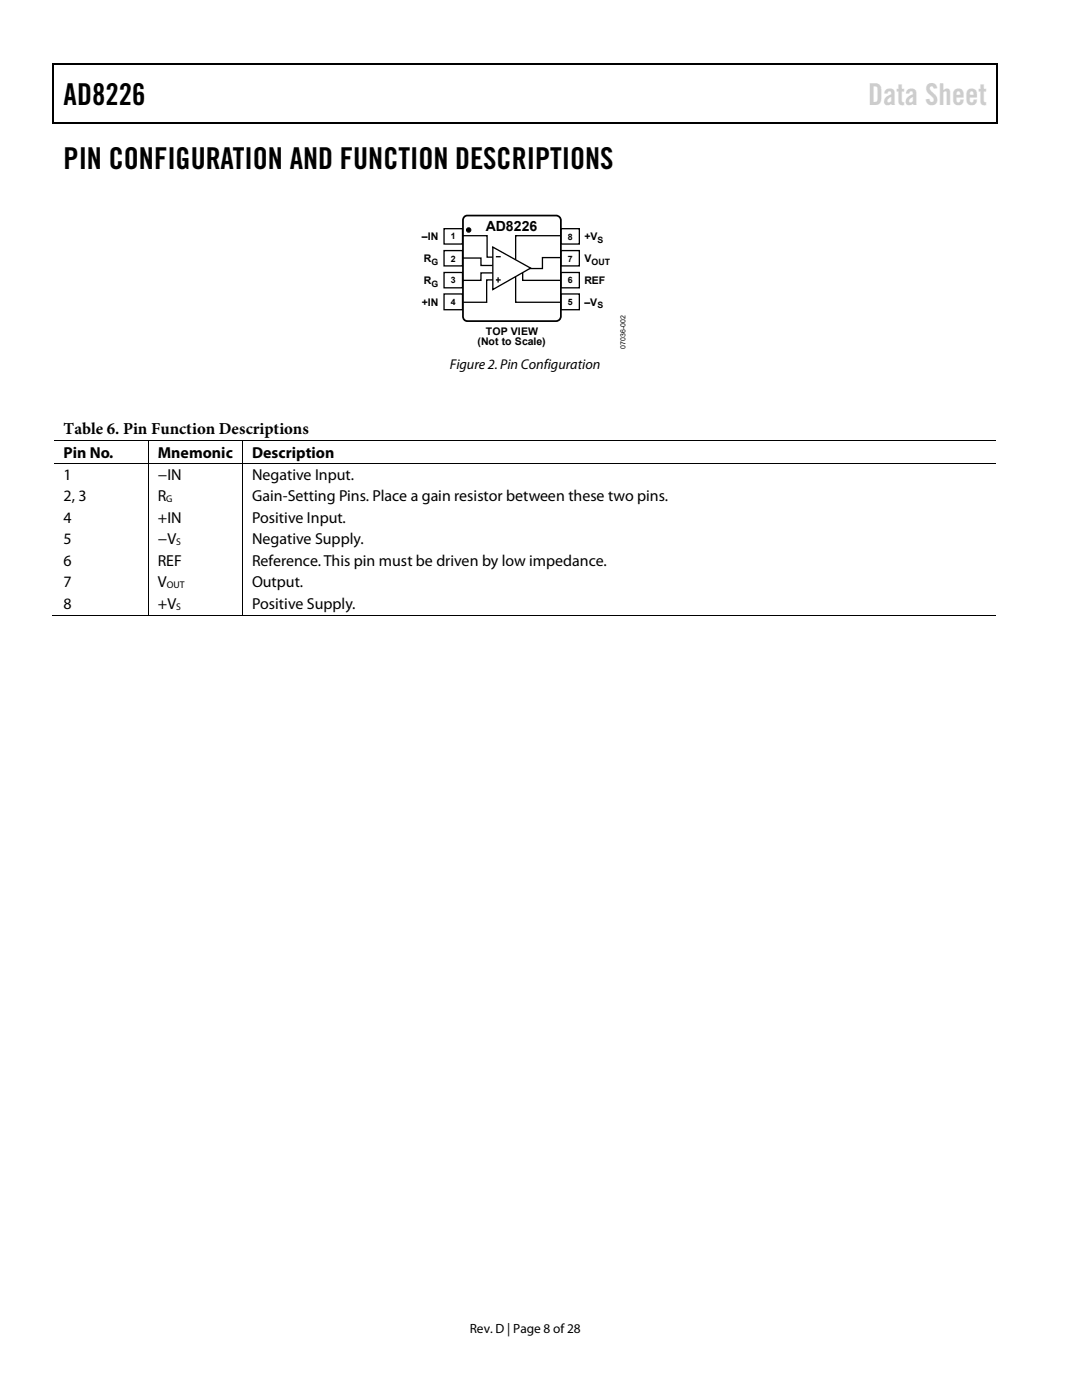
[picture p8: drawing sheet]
<svg xmlns="http://www.w3.org/2000/svg" width="216mm" height="279mm" viewBox="0 0 216 279" stroke-linecap="round" stroke-linejoin="round" font-family="sans-serif">
<path d="M10.5 12.7h.3v1h-.3zM10.5 12.7h.3v.3h-.3zM133.3 12.7h.3v.3h-.3zM198.8 12.7h.2v1h-.2zM198.8 12.7h.2v.3h-.2zM10.5 24.4h.3v.2h-.3zM133.1 24.4h.2v.2h-.2zM198.8 24.4h.2v.2h-.2z" fill="#000"/>
<path d="M10.7 13.7v10.7M10.8 12.8h122.5M133.6 12.8h65.2M198.9 13.7v10.7M10.8 24.5h188" fill="none" stroke="#000" stroke-width=".25"/>
<path d="M92.3 51.5h3.7v1.5h2.3M92.4 47h4.8v4.3h2.4M98.3 54.5h-2.3v1.5h-3.6M99.7 55.9h-2.6v4.4h-4.6M112 51.4h-3.8v2.2h-4.4" fill="none" stroke="#000" stroke-width=".26"/>
<path d="M98.3 49.3l7.6 4.2-7.6 4.3z" fill="#fff"/>
<path d="M98.3 49.3l7.6 4.2-7.6 4.3zM98.9 51.2h1M98.9 55.9h1M99.4 55.3v1.1M102.9 55.3v5h9M104.3 54.5v1.5h7.6M111.9 47h-9v4.8" fill="none" stroke="#000" stroke-width=".26"/>
<path d="M88.6 45.6h3.7v3.1h-3.7z" fill="#fff"/>
<path d="M88.6 45.6h3.7v3.1h-3.7z" fill="none" stroke="#000" stroke-width=".26"/>
<path d="M88.6 50h3.7v3.1h-3.7z" fill="#fff"/>
<path d="M88.6 50h3.7v3.1h-3.7z" fill="none" stroke="#000" stroke-width=".26"/>
<path d="M88.6 54.4h3.7v3h-3.7z" fill="#fff"/>
<path d="M88.6 54.4h3.7v3h-3.7z" fill="none" stroke="#000" stroke-width=".26"/>
<path d="M88.6 58.7h3.7v3.1h-3.7z" fill="#fff"/>
<path d="M88.6 58.7h3.7v3.1h-3.7z" fill="none" stroke="#000" stroke-width=".26"/>
<path d="M111.9 45.6h3.7v3.1h-3.7z" fill="#fff"/>
<path d="M111.9 45.6h3.7v3.1h-3.7z" fill="none" stroke="#000" stroke-width=".26"/>
<path d="M111.9 50h3.7v3.1h-3.7z" fill="#fff"/>
<path d="M111.9 50h3.7v3.1h-3.7z" fill="none" stroke="#000" stroke-width=".26"/>
<path d="M111.9 54.4h3.7v3h-3.7z" fill="#fff"/>
<path d="M111.9 54.4h3.7v3h-3.7z" fill="none" stroke="#000" stroke-width=".26"/>
<path d="M111.9 58.7h3.7v3.1h-3.7z" fill="#fff"/>
<path d="M111.9 58.7h3.7v3.1h-3.7z" fill="none" stroke="#000" stroke-width=".26"/>
<path d="M92.6 43.3l.7-.3h17.7a.97 .97 0 0 1 .9 1v19.1a.97 .97 0 0 1-.9 1h-17.7a.9 .9 0 0 1-.9-1v-19.1z" fill="none" stroke="#000" stroke-width=".35"/>
<g fill="#000">
<path d="M29.5 87.9h.2v.2h-.2zM29.5 92.5h.2v.1h-.2zM48.3 87.9h.2v.2h-.2zM48.3 92.5h.2v.1h-.2zM29.5 122.7h.2v.2h-.2zM48.3 122.7h.2v.2h-.2z"/>
<circle cx="93.5" cy="45.9" r=".44"/>
</g>
<g fill="none" stroke="#000" stroke-width=".2">
<path d="M10.8 88h18.7M10.8 92.5h18.7M29.6 88.1v4.4M29.6 92.6v30.1M29.7 88h18.6M29.7 92.5h18.6M48.4 88.1v4.4M48.4 92.6v30.1M48.5 88h150.3M48.5 92.5h150.3M10.5 122.8h19M29.7 122.8h18.6"/>
<path d="M48.5 122.8h150.3"/>
<circle cx="93.5" cy="45.9" r=".44"/>
</g>
<path d="M105.5 42.1h5.3" fill="none" stroke="#fff" stroke-width=".35"/>
<g font-size="6">
<text x="12.7" y="21">AD8226</text>
<text x="12.7" y="33.7">PIN CONFIGURATION AND FUNCTION DESCRIPTIONS</text>
</g>
<text font-size="6" fill="#cdcdcd" x="173.2" y="21">Data Sheet</text>
<text font-size="3.3" x="12.7" y="86.7">Table 6. Pin Function Descriptions</text>
<g font-size="3.2">
<text x="12.7" y="91.3">Pin No.</text>
<text x="12.7" y="95.8">1</text>
<text x="31.5" y="91.3">Mnemonic</text>
<text x="31.5" y="95.8">−IN</text>
<text x="50.3" y="91.3">Description</text>
<text x="50.3" y="95.8">Negative Input.</text>
<text x="12.7" y="100">2, 3</text>
<text x="31.5" y="100">R</text>
<text x="50.3" y="100">Gain-Setting Pins. Place a gain resistor between these two pins.</text>
<text x="12.7" y="104.4">4</text>
<text x="31.5" y="104.4">+IN</text>
<text x="50.3" y="104.4">Positive Input.</text>
<text x="12.7" y="108.6">5</text>
<text x="12.7" y="112.9">6</text>
<text x="31.5" y="108.6">−V</text>
<text x="31.5" y="112.9">REF</text>
<text x="50.3" y="108.6">Negative Supply.</text>
<text x="50.3" y="112.9">Reference. This pin must be driven by low impedance.</text>
<text x="12.7" y="117.2">7</text>
<text x="31.5" y="117.2">V</text>
<text x="50.3" y="117.2">Output.</text>
<text x="12.7" y="121.5">8</text>
<text x="31.5" y="121.5">+V</text>
<text x="50.3" y="121.5">Positive Supply.</text>
</g>
<g font-size="2.8">
<text x="96.9" y="46.1">AD8226</text>
<text x="89.7" y="73.7">Figure 2. Pin Configuration</text>
</g>
<text font-size="2.7" x="93.7" y="266">Rev. D | Page 8 of28</text>
<g font-size="2.1">
<text x="84.2" y="48">–IN</text>
<text x="116.6" y="48">+V</text>
<text x="84.6" y="52.3">R</text>
<text x="116.6" y="52.3">V</text>
<text x="84.6" y="56.7">R</text>
<text x="116.6" y="56.7">REF</text>
<text x="84.1" y="61">+IN</text>
<text x="116.6" y="61">–V</text>
<text x="95.3" y="68.9">(Not to Scale)</text>
<text x="96.9" y="66.8">TOP VIEW</text>
</g>
<g font-size="1.9">
<text x="33.2" y="100.2">G</text>
<text x="35.2" y="108.8">S</text>
<text x="33.3" y="117.4">OUT</text>
<text x="35.2" y="121.7">S</text>
</g>
<g font-size="1.7">
<text x="90" y="47.8">1</text>
<text x="113.3" y="47.8">8</text>
<text x="86.1" y="52.8">G</text>
<text x="90" y="52.2">2</text>
<text x="113.3" y="52.2">7</text>
<text x="118" y="52.8">OUT</text>
<text x="119.3" y="48.5">S</text>
<text x="86.1" y="57.2">G</text>
<text x="90" y="56.5">3</text>
<text x="113.3" y="56.5">6</text>
<text x="90" y="60.9">4</text>
<text x="113.3" y="60.9">5</text>
<text x="119.2" y="61.5">S</text>
</g>
<text font-size="1.4" x="124.8" y="69.7" transform="rotate(-90 124.8 69.7)">07036-002</text>
</svg>
